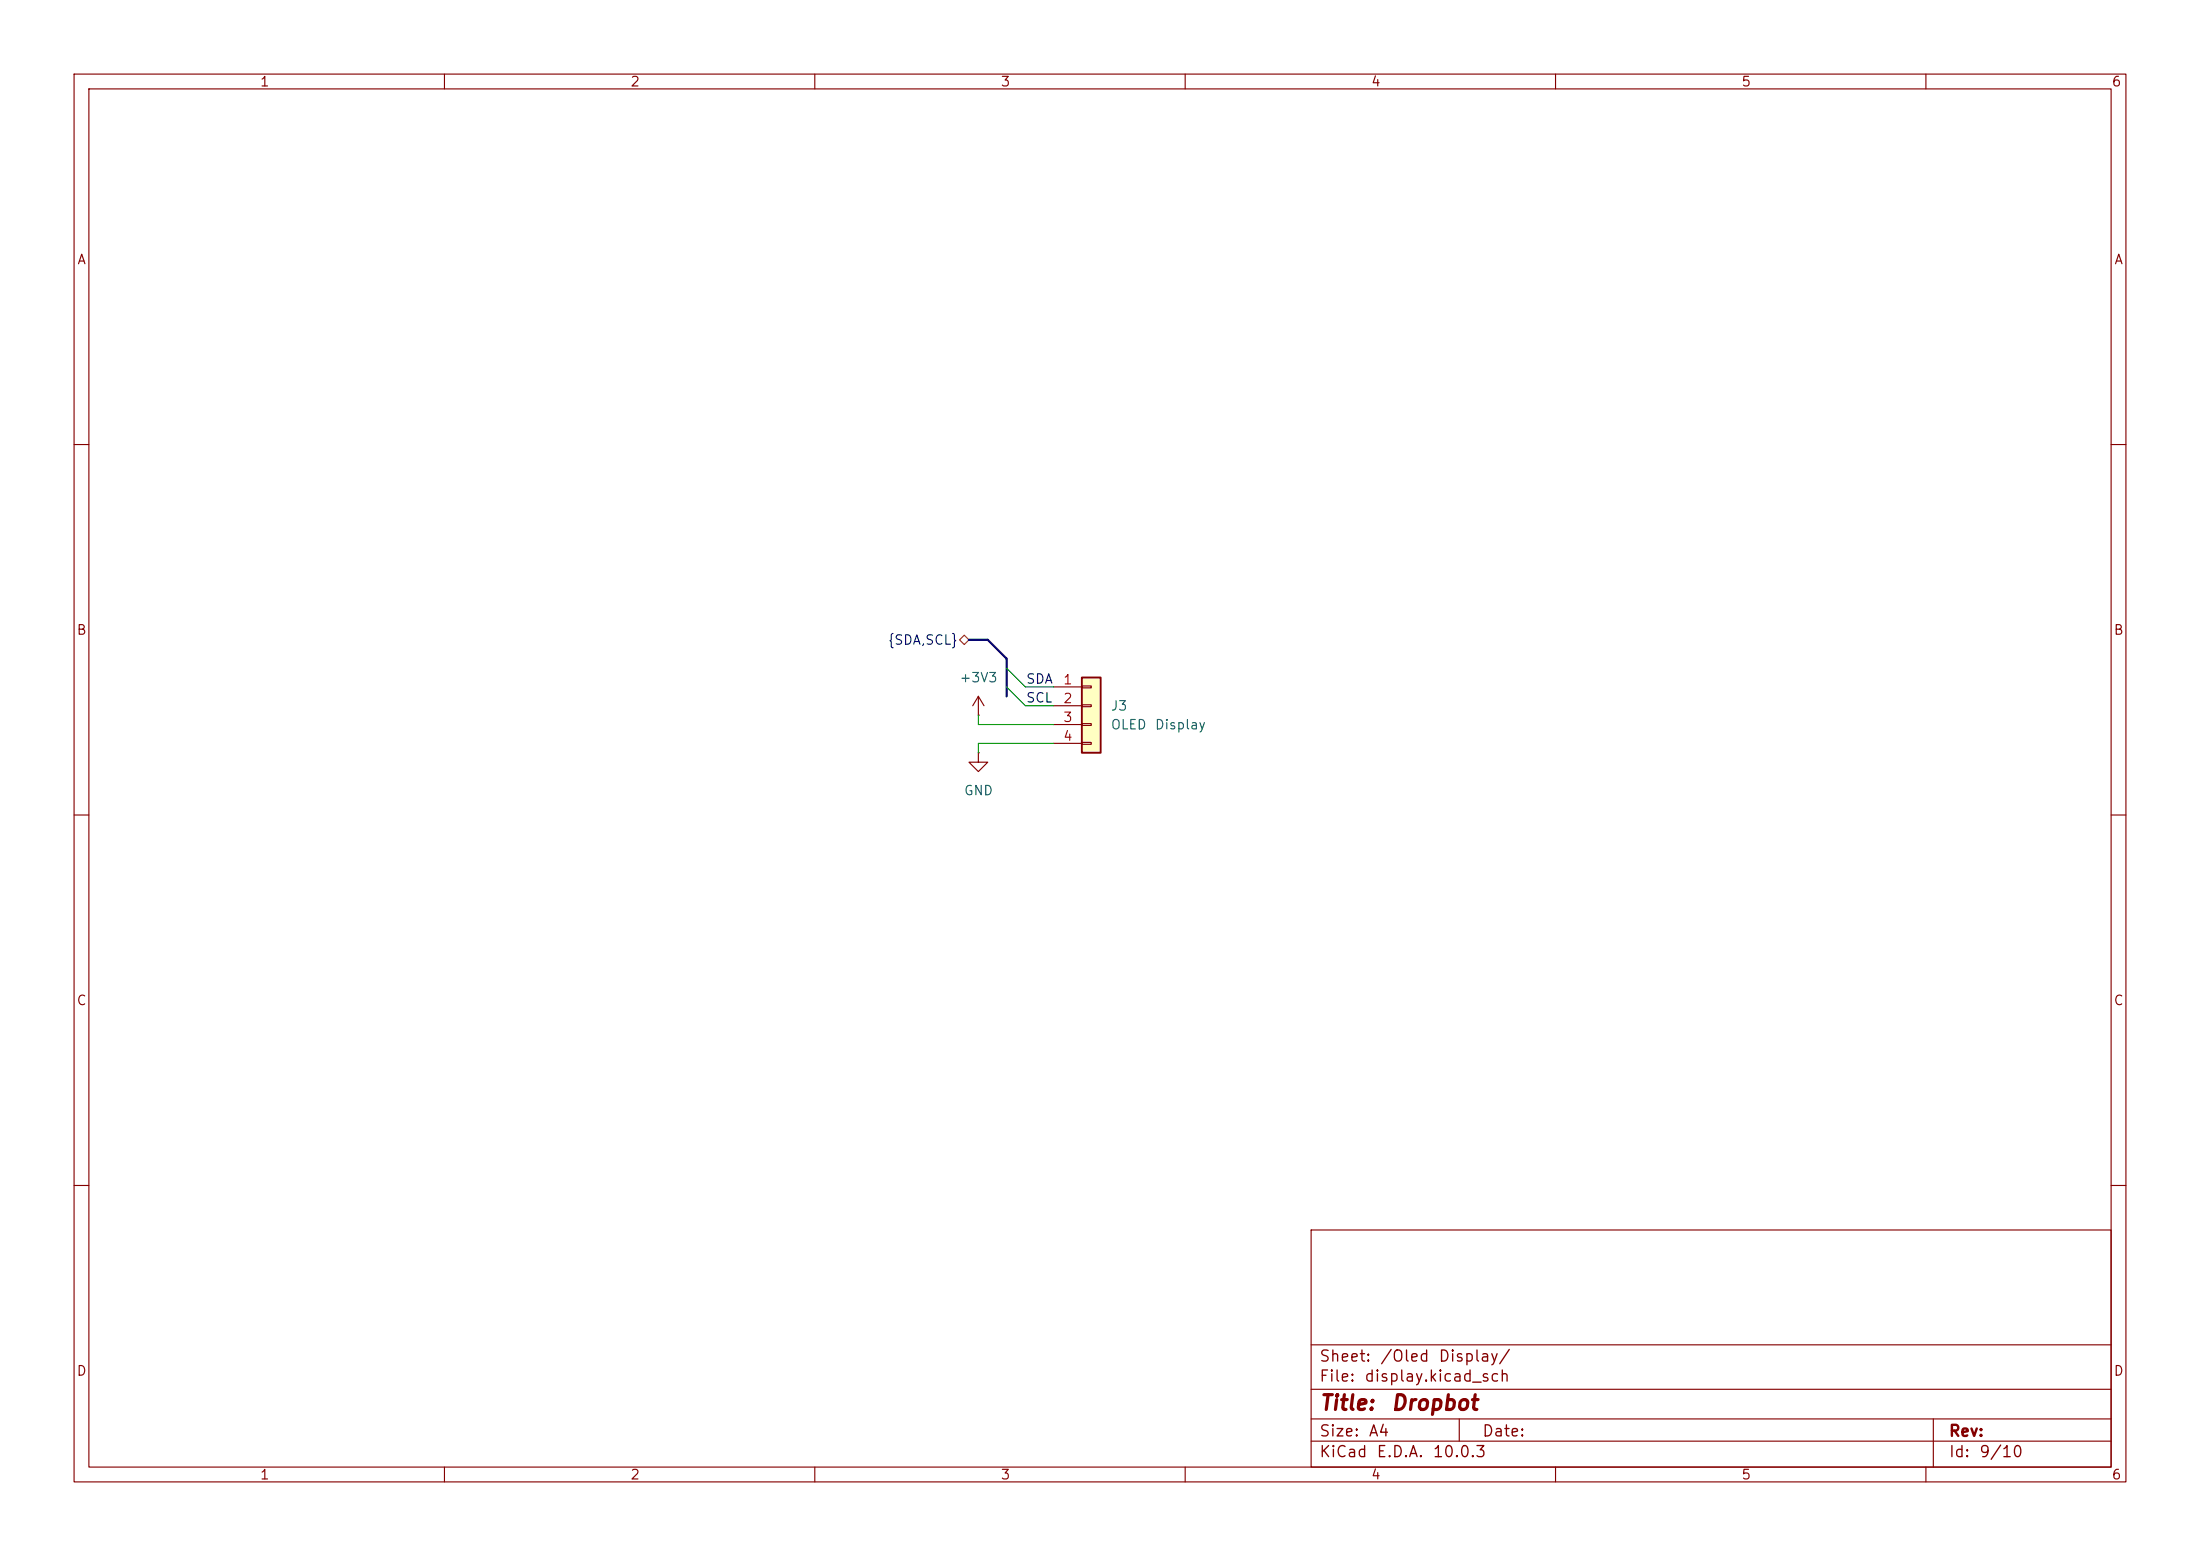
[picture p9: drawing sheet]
<svg xmlns="http://www.w3.org/2000/svg" width="297mm" height="210mm" viewBox="0 0 297 210" stroke-linecap="round" stroke-linejoin="round" font-family="sans-serif">
<g fill="none" stroke="#840000" stroke-width=".15">
<path d="M10 10h277v190h-277zM12 12h273v186h-273zM60 10v2M110 10v2M160 10v2M210 10v2M260 10v2M10 60h2M285 60h2M132.1 96.5h.1M132.1 94l-.8 1.3M132.1 94l.7 1.3"/>
<path d="M132.1 94v2.5M10 110h2M285 110h2M10 160h2M177 166h108v32h-108zM285 160h2M60 198v2M110 198v2M160 198v2M177 194.5h108M177 191.5h108M177 187.5h108"/>
<path d="M177 181.5h108M197 191.5v3M210 198v2M260 198v2M261 191.5v6.5"/>
</g>
<path d="M146 91.4h2.6v10.2h-2.6z" fill="#ffffc2"/>
<path d="M146 91.4h2.6v10.2h-2.6z" fill="none" stroke="#840000" stroke-width=".25"/>
<path d="M142.2 92.7h3.8M142.2 95.3h3.8M142.2 97.8h3.8M146 92.6h1.3v.2h-1.3zM146 95.1h1.3v.3h-1.3zM146 97.7h1.3v.2h-1.3zM132.1 101.6v1.3h1.2l-1.2 1.2-1.3-1.2h1.3M132.1 101.6h.1M142.2 100.3h3.8M146 100.2h1.3v.3h-1.3z" fill="none" stroke="#840000" stroke-width=".15"/>
<path d="M129.5 86.4l.7-.7 .6 .7-.6 .6z" fill="none" stroke="#725600" stroke-width=".15"/>
<path d="M130.8 86.4h2.5l2.6 2.5v5.1" fill="none" stroke="#000084" stroke-width=".3"/>
<path d="M132.1 96.5v1.3h10.1M135.9 92.7l2.5 2.6h3.8M135.9 90.2l2.5 2.5h3.8M142.2 100.3h-10.1v1.3" fill="none" stroke="#009600" stroke-width=".15"/>
<g font-size="2" fill="#840000">
<text x="178" y="190.8">Title:</text>
<text x="187.7" y="190.8">Dropbot</text>
</g>
<g font-size="1.5" fill="#840000">
<text x="178" y="184.2">Sheet:</text>
<text x="186.2" y="184.2">/Oled</text>
<text x="194.1" y="184.2">Display/</text>
<text x="178" y="186.9">File:</text>
<text x="184.1" y="186.9">display.kicad_sch</text>
<text x="178" y="197.1">KiCad</text>
<text x="178" y="194.3">Size:</text>
<text x="184.7" y="194.3">A4</text>
<text x="185.7" y="197.1">E.D.A.</text>
<text x="193.3" y="197.1">10.0.3</text>
<text x="200" y="194.3">Date:</text>
<text x="263" y="194.3">Rev:</text>
<text x="263" y="197.1">Id:</text>
<text x="267.1" y="197.1">9/10</text>
</g>
<g font-size="1.3" fill="#840000">
<text x="35" y="12">1</text>
<text x="85" y="12">2</text>
<text x="135" y="12">3</text>
<text x="185" y="12">4</text>
<text x="235" y="12">5</text>
<text x="285" y="12">6</text>
<text x="10.3" y="36">A</text>
<text x="285.3" y="36">A</text>
<text x="10.3" y="86">B</text>
<text x="285.3" y="86">B</text>
<text x="10.3" y="136">C</text>
<text x="285.3" y="136">C</text>
<text x="10.3" y="186">D</text>
<text x="285.3" y="186">D</text>
<text x="35" y="200">1</text>
<text x="85" y="200">2</text>
<text x="135" y="200">3</text>
<text x="185" y="200">4</text>
<text x="235" y="200">5</text>
<text x="285" y="200">6</text>
</g>
<text font-size="1.3" fill="#000084" x="119.8" y="87.3">{SDA,SCL}</text>
<g font-size="1.3" fill="#006464">
<text x="129.4" y="92.4">+3V3</text>
<text x="149.9" y="96.2">J3</text>
<text x="149.9" y="98.8">OLED</text>
<text x="155.8" y="98.8">Display</text>
<text x="130" y="107.7">GND</text>
</g>
<g font-size="1.3" fill="#0f0f0f">
<text x="138.4" y="95.1">SCL</text>
<text x="138.4" y="92.6">SDA</text>
</g>
<g font-size="1.3" fill="#a90000">
<text x="143.4" y="92.7">1</text>
<text x="143.4" y="95.2">2</text>
<text x="143.4" y="97.8">3</text>
<text x="143.4" y="100.3">4</text>
</g>
</svg>
